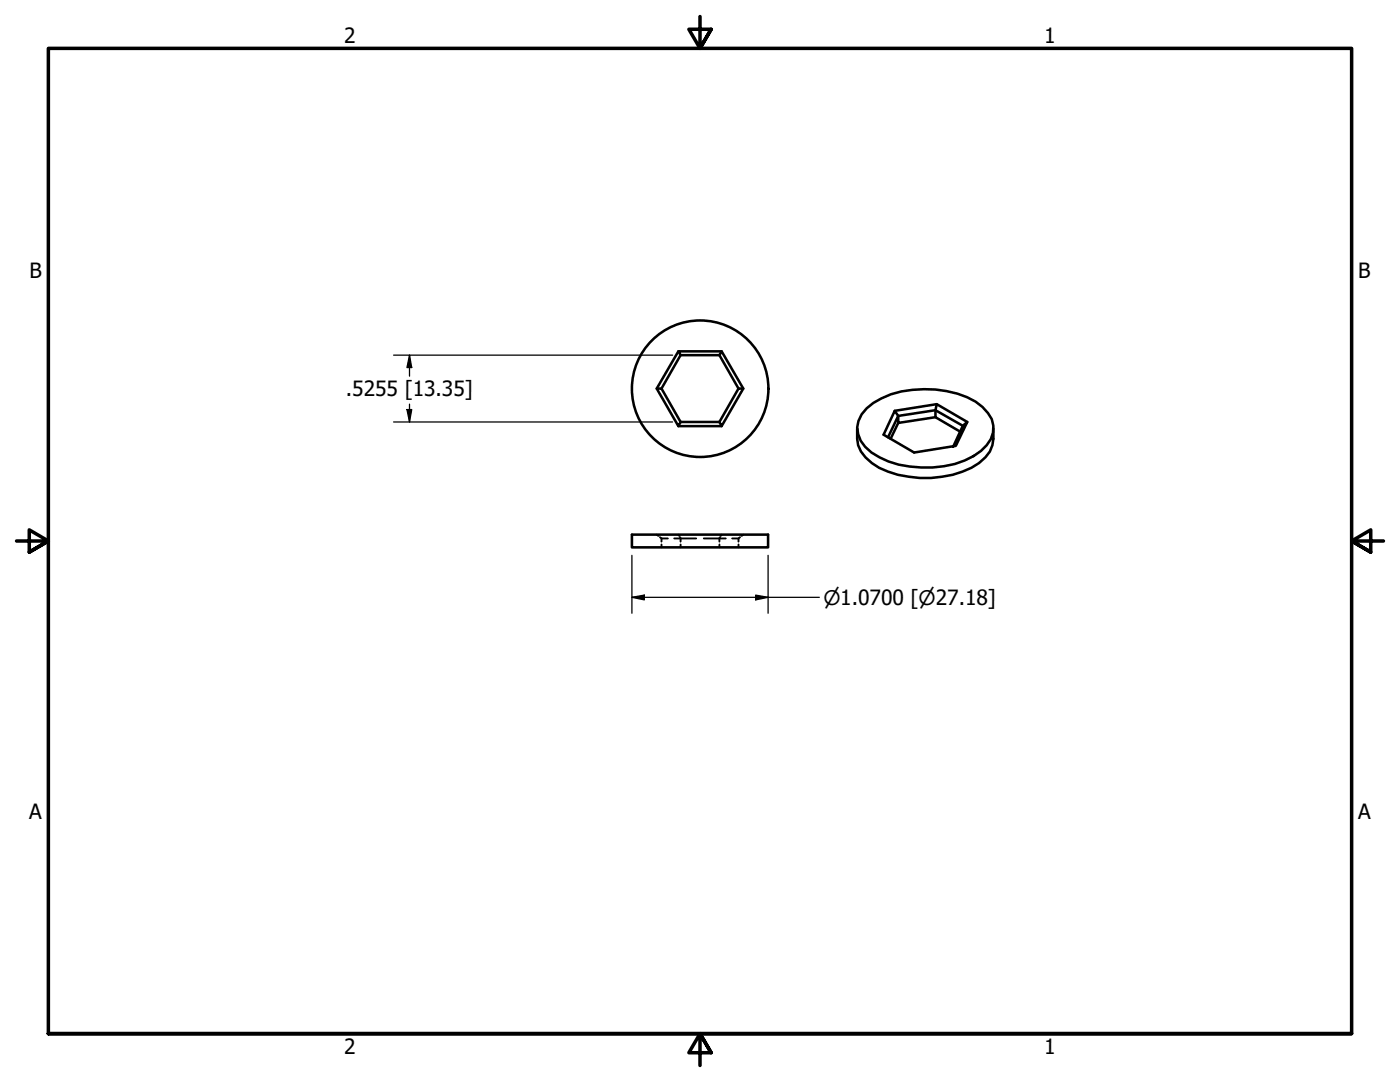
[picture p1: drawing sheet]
<svg xmlns="http://www.w3.org/2000/svg" width="279mm" height="216mm" viewBox="0 0 279 216" stroke-linecap="round" stroke-linejoin="round" font-family="sans-serif">
<!-- layer: Hidden (ANSI) -->
<g fill="none" stroke="#000" stroke-width=".38">
<path d="M131.1 106.7l.3 .2M131.7 107.2l.3 .2h1.3M132 107.4v.7M132 108.6v.6M134.6 107.4h4.3M135.4 106.7l.2 .2M135.7 107.2l.1 .9M135.8 108.6v.6M140.5 107.4h4.3M143.6 108.6v.6M143.7 107.2l-.1 .9M144 106.7l-.2 .2"/>
<path d="M147.4 107.4v.7M147.4 108.6v.6M147.7 107.2l-.3 .2h-1.3M148.3 106.7l-.3 .2"/>
</g>
<!-- layer: Visible (ANSI) -->
<g fill="none" stroke="#000" stroke-width=".51">
<path d="M131.1 77.5h.9l3.8 6.7-.4 .8zM135.4 70.1l-4.3 7.4M135.8 70.9l-3.8 6.6M144 70.1h-8.6l.4 .8h7.8M147.4 77.5h.9l-4.3 7.5-.4-.8zM147.4 77.5l-3.8-6.6 .4-.8 4.3 7.4M135.4 85h8.6M135.8 84.2h7.8M171.1 85.5a6.7 6.7 0 0 0 2.9 6.9 19.2 19.2 0 0 0 14 2.7 15.3 15.3 0 0 0 8.7-3.9 6.6 6.6 0 0 0 1.5-5.7M173 81.5a16.6 16.6 0 0 1 11.4-3.8 20.3 20.3 0 0 1 10.3 2.4 7.3 7.3 0 0 1 3.5 4.9 5.7 5.7 0 0 1-2.4 5 17.6 17.6 0 0 1-12 3.3 16.1 16.1 0 0 1-11.1-4.1 5.1 5.1 0 0 1 .3-7.7zM177.2 87.2l2.1-4.2-.7-1-2.3 4.7 6.1 3.6 8.4-1.3 2.2-4.8-.8 .8-2 4.1M179.3 84.4l-1.6 3.2"/>
<path d="M186.7 83.2l-7.4 1.2v-1.4l7.4-1.1v1.3l4.9 2.9M186.9 80.6l-8.3 1.4M193 84.2l-6.1-3.6-.2 1.3 5.5 3.1M126.1 106.7h27.2v2.5h-27.2z"/>
<circle cx="139.7" cy="77.6" r="13.6"/>
</g>
<!-- layer: Border (ANSI) -->
<path d="M139.7 3.3v6.4l-2.2-3.9h4.4l-2.2 3.9 2.2-3.9M3.3 107.9h6.4l-3.9-2.2v4.5l3.9-2.3-3.9 2.3M276.1 107.9h-6.4l3.9-2.2v4.5l-3.9-2.3 3.9 2.3M9.7 206.2v-196.5h260v196.5h-260h260M141.9 210.1l-2.2-3.9 2.2 3.9h-4.4l2.2-3.9v6.4" fill="none" stroke="#000" stroke-width=".7"/>
<!-- layer: Dimension (ANSI) -->
<path d="M78.5 70.9h55.7M81.7 70.9l.5 2.4h-1zM81.7 70.9v4.2M78.5 84.2h55.7M81.2 81.7h1l-.5 2.5zM81.7 80.6v3.6M126.1 119.2l2.5-.5v1zM126.1 119.2h37.4M126.1 110.8v11.6M150.8 118.7l2.5 .5-2.5 .5zM153.3 110.8v11.6" fill="none" stroke="#000" stroke-width=".25"/>
<g fill="#000">
<path d="M81.7 70.9l.5 2.4h-1z" fill-rule="evenodd"/>
<path d="M81.2 81.7h1l-.5 2.5z" fill-rule="evenodd"/>
<path d="M126.1 119.2l2.5-.5v1z" fill-rule="evenodd"/>
<path d="M150.8 118.7l2.5 .5-2.5 .5z" fill-rule="evenodd"/>
</g>
<g font-size="4.2">
<text x="68.7" y="8.6">2</text>
<text x="208.4" y="8.6">1</text>
<text x="5.9" y="55.5">B</text>
<text x="271.1" y="55.5">B</text>
<text x="69" y="79.1">.5255 [13.35]</text>
<text x="5.8" y="163.4">A</text>
<text x="271" y="163.4">A</text>
<text x="68.7" y="210.3">2</text>
<text x="208.4" y="210.3">1</text>
</g>
<text font-size="4" x="164.3" y="120.7">⌀1.0700 [⌀27.18]</text>
</svg>
